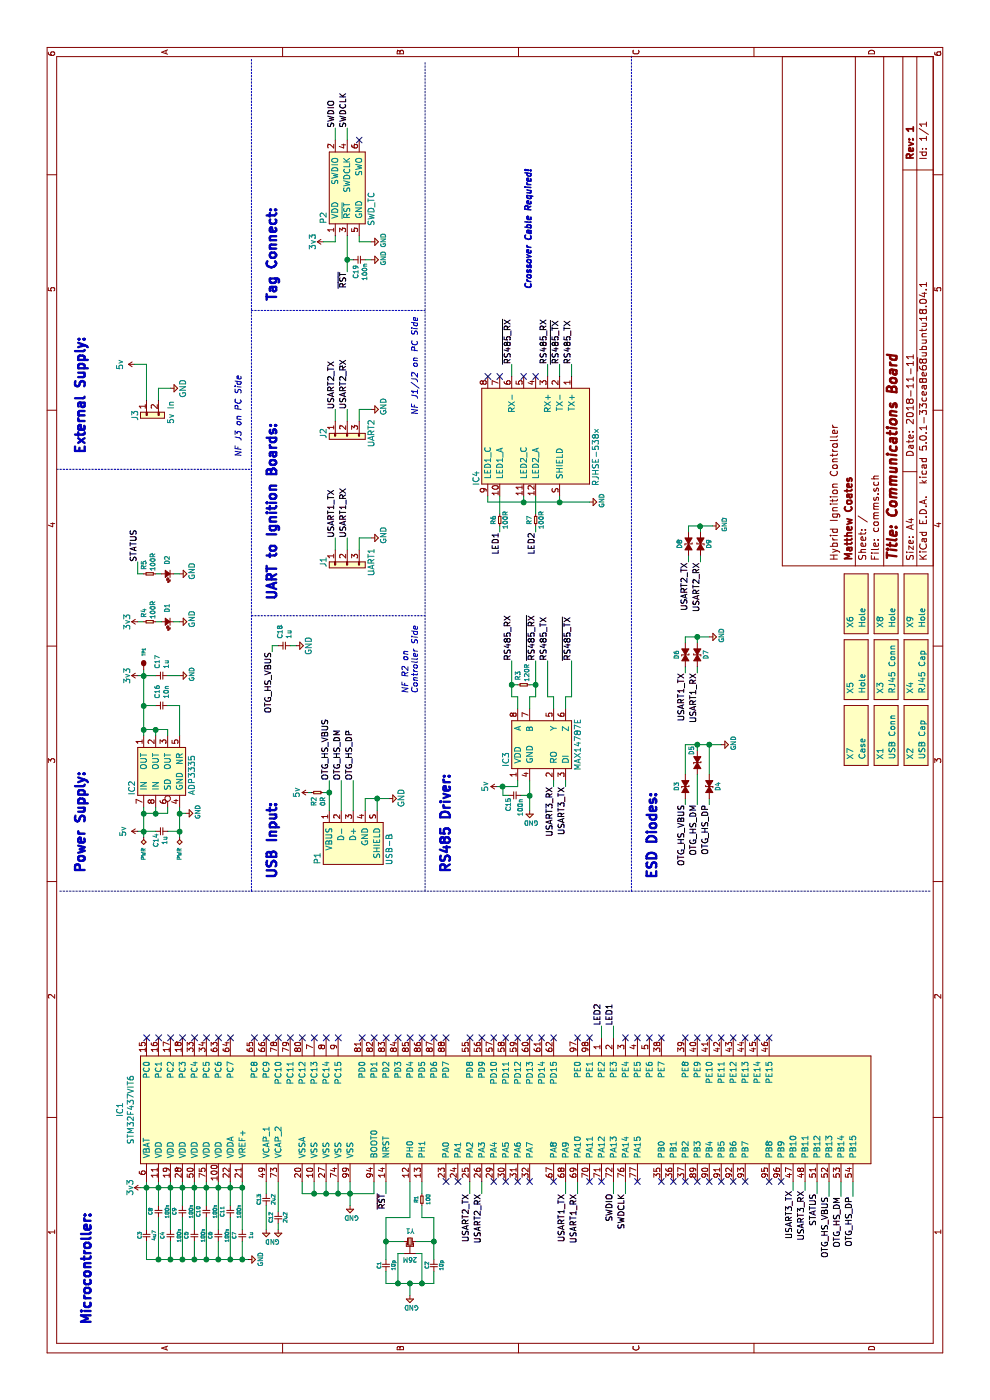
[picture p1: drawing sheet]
EESchema Schematic File Version 4
LIBS:comms-cache
EELAYER 26 0
EELAYER END
$Descr A4 11693 8268
encoding utf-8
Sheet 1 1
Title "Communications Board"
Date "2018-11-11"
Rev "1"
Comp "Matthew Coates"
Comment1 "Hybrid Ignition Controller"
Comment2 ""
Comment3 ""
Comment4 ""
$EndDescr
$Comp
L agg-kicad:MAX14787E IC3
U 1 1
P 5475 4525
F 0 "IC3" H 5350 4825 50  0000 C CNN
F 1 "MAX14787E" H 5475 4225 50  0000 C CNN
F 2 "agg:SOIC-8" H 5275 4125 50  0001 L CNN
F 3 "https://datasheets.maximintegrated.com/en/ds/MAX14784E-MAX14789E.pdf" H 5275 4025 50  0001 L CNN
F 4 "2528531" H 5275 3925 50  0001 L CNN "Farnell"
	1    5475 4525
	1    0    0    -1  
$EndComp
$Comp
L agg-kicad:RJHSE-538x IC4
U 1 1
P 8050 4475
F 0 "IC4" H 7700 4975 50  0000 C CNN
F 1 "RJHSE-538x" H 7875 3975 50  0000 C CNN
F 2 "agg:RJHSE-538X" H 7650 3875 50  0001 L CNN
F 3 "http://www.farnell.com/cad/2167247.pdf" H 7650 3775 50  0001 L CNN
F 4 "1462758" H 7650 3675 50  0001 L CNN "Farnell"
	1    8050 4475
	1    0    0    -1  
$EndComp
$Comp
L agg-kicad:USB-A P1
U 1 1
P 4625 2950
F 0 "P1" H 4725 3250 50  0000 C CNN
F 1 "USB-B" H 4650 2650 50  0000 C CNN
F 2 "agg:USB-B-SKT" H 4225 2550 50  0001 L CNN
F 3 "http://www.farnell.com/datasheets/2642536.pdf" H 4225 2450 50  0001 L CNN
F 4 "1753809" H 4225 2350 50  0001 L CNN "Farnell"
	1    4625 2950
	-1   0    0    -1  
$EndComp
$Comp
L agg-kicad:R R1
U 1 1
P 1625 3525
F 0 "R1" H 1675 3575 31  0000 C CNN
F 1 "100" H 1675 3475 31  0000 C CNN
F 2 "agg:0402" H 1625 3525 50  0001 C CNN
F 3 "" H 1625 3525 50  0001 C CNN
F 4 "9239111" H 1625 3525 31  0001 C CNN "Farnell"
	1    1625 3525
	1    0    0    -1  
$EndComp
$Comp
L agg-kicad:SMD_XTAL Y1
U 1 1
P 1325 3375
F 0 "Y1" H 1375 3465 39  0000 C CNN
F 1 "26M" H 1375 3225 39  0000 C CNN
F 2 "agg:XTAL-20x16" H 1375 3155 50  0001 C CNN
F 3 "" H 1325 3375 50  0001 C CNN
F 4 "2506952" H 1325 3375 60  0001 C CNN "Farnell"
	1    1325 3375
	0    1    1    0   
$EndComp
$Comp
L agg-kicad:C C2
U 1 1
P 1075 3625
F 0 "C2" H 1125 3685 31  0000 C CNN
F 1 "10p" H 1125 3565 31  0000 C CNN
F 2 "agg:0402" H 1075 3625 50  0001 C CNN
F 3 "" H 1075 3625 50  0001 C CNN
F 4 "2496790" H 1075 3625 60  0001 C CNN "Farnell"
	1    1075 3625
	1    0    0    -1  
$EndComp
$Comp
L agg-kicad:C C1
U 1 1
P 1075 3225
F 0 "C1" H 1125 3285 31  0000 C CNN
F 1 "10p" H 1125 3165 31  0000 C CNN
F 2 "agg:0402" H 1075 3225 50  0001 C CNN
F 3 "" H 1075 3225 50  0001 C CNN
F 4 "2496790" H 1075 3225 60  0001 C CNN "Farnell"
	1    1075 3225
	1    0    0    -1  
$EndComp
Text Label 1725 3225 2    47   ~ 0
~RST
$Comp
L agg-kicad:GND #PWR05
U 1 1
P 1625 2925
F 0 "#PWR05" H 1495 2965 50  0001 L CNN
F 1 "GND" H 1575 2825 39  0000 L CNN
F 2 "" H 1625 2925 60  0001 C CNN
F 3 "" H 1625 2925 60  0001 C CNN
	1    1625 2925
	0    1    1    0   
$EndComp
$Comp
L agg-kicad:C C13
U 1 1
P 1725 2225
F 0 "C13" H 1775 2165 31  0000 C CNN
F 1 "2u2" H 1775 2285 31  0000 C CNN
F 2 "agg:0402" H 1725 2225 50  0001 C CNN
F 3 "" H 1725 2225 50  0001 C CNN
F 4 "2362088" H 1725 2225 60  0001 C CNN "Farnell"
	1    1725 2225
	-1   0    0    1   
$EndComp
$Comp
L agg-kicad:C C12
U 1 1
P 1575 2325
F 0 "C12" H 1625 2265 31  0000 C CNN
F 1 "2u2" H 1625 2385 31  0000 C CNN
F 2 "agg:0402" H 1575 2325 50  0001 C CNN
F 3 "" H 1575 2325 50  0001 C CNN
F 4 "2362088" H 1575 2325 60  0001 C CNN "Farnell"
	1    1575 2325
	-1   0    0    1   
$EndComp
$Comp
L agg-kicad:GND #PWR03
U 1 1
P 1425 2225
F 0 "#PWR03" H 1295 2265 50  0001 L CNN
F 1 "GND" H 1375 2125 39  0001 C CNN
F 2 "" H 1425 2225 60  0000 C CNN
F 3 "" H 1425 2225 60  0000 C CNN
	1    1425 2225
	0    1    1    0   
$EndComp
$Comp
L agg-kicad:GND #PWR04
U 1 1
P 1425 2325
F 0 "#PWR04" H 1295 2365 50  0001 L CNN
F 1 "GND" H 1375 2225 39  0000 C CNN
F 2 "" H 1425 2325 60  0000 C CNN
F 3 "" H 1425 2325 60  0000 C CNN
	1    1425 2325
	0    1    1    0   
$EndComp
$Comp
L agg-kicad:C C7
U 1 1
P 1325 2025
F 0 "C7" H 1375 2095 31  0000 C CNN
F 1 "1u" H 1375 1955 31  0000 C CNN
F 2 "agg:0402" H 1325 2025 50  0001 C CNN
F 3 "" H 1325 2025 50  0001 C CNN
F 4 "2496814" H 1325 2025 60  0001 C CNN "Farnell"
	1    1325 2025
	1    0    0    -1  
$EndComp
$Comp
L agg-kicad:C C3
U 1 1
P 1325 1225
F 0 "C3" H 1375 1285 31  0000 C CNN
F 1 "4u7" H 1375 1165 31  0000 C CNN
F 2 "agg:0402" H 1325 1225 50  0001 C CNN
F 3 "" H 1325 1225 50  0001 C CNN
F 4 "2426952" H 1325 1225 31  0001 C CNN "Farnell"
	1    1325 1225
	1    0    0    -1  
$EndComp
$Comp
L agg-kicad:3v3 #PWR06
U 1 1
P 1775 1175
F 0 "#PWR06" H 1775 1285 50  0001 L CNN
F 1 "3v3" H 1775 1265 50  0000 C CNN
F 2 "" H 1775 1175 60  0000 C CNN
F 3 "" H 1775 1175 60  0000 C CNN
	1    1775 1175
	1    0    0    -1  
$EndComp
$Comp
L agg-kicad:C C11
U 1 1
P 1525 1925
F 0 "C11" H 1575 1995 31  0000 C CNN
F 1 "100n" H 1575 1855 31  0000 C CNN
F 2 "agg:0402" H 1525 1925 50  0001 C CNN
F 3 "" H 1525 1925 50  0001 C CNN
F 4 "2496771" H 1525 1925 60  0001 C CNN "Farnell"
	1    1525 1925
	1    0    0    -1  
$EndComp
$Comp
L agg-kicad:C C6
U 1 1
P 1325 1825
F 0 "C6" H 1375 1895 31  0000 C CNN
F 1 "100n" H 1375 1755 31  0000 C CNN
F 2 "agg:0402" H 1325 1825 50  0001 C CNN
F 3 "" H 1325 1825 50  0001 C CNN
F 4 "2496771" H 1325 1825 60  0001 C CNN "Farnell"
	1    1325 1825
	1    0    0    -1  
$EndComp
$Comp
L agg-kicad:C C10
U 1 1
P 1525 1725
F 0 "C10" H 1575 1795 31  0000 C CNN
F 1 "100n" H 1575 1655 31  0000 C CNN
F 2 "agg:0402" H 1525 1725 50  0001 C CNN
F 3 "" H 1525 1725 50  0001 C CNN
F 4 "2496771" H 1525 1725 60  0001 C CNN "Farnell"
	1    1525 1725
	1    0    0    -1  
$EndComp
$Comp
L agg-kicad:C C5
U 1 1
P 1325 1625
F 0 "C5" H 1375 1695 31  0000 C CNN
F 1 "100n" H 1375 1555 31  0000 C CNN
F 2 "agg:0402" H 1325 1625 50  0001 C CNN
F 3 "" H 1325 1625 50  0001 C CNN
F 4 "2496771" H 1325 1625 60  0001 C CNN "Farnell"
	1    1325 1625
	1    0    0    -1  
$EndComp
$Comp
L agg-kicad:C C9
U 1 1
P 1525 1525
F 0 "C9" H 1575 1595 31  0000 C CNN
F 1 "100n" H 1575 1455 31  0000 C CNN
F 2 "agg:0402" H 1525 1525 50  0001 C CNN
F 3 "" H 1525 1525 50  0001 C CNN
F 4 "2496771" H 1525 1525 60  0001 C CNN "Farnell"
	1    1525 1525
	1    0    0    -1  
$EndComp
$Comp
L agg-kicad:C C4
U 1 1
P 1325 1425
F 0 "C4" H 1375 1495 31  0000 C CNN
F 1 "100n" H 1375 1355 31  0000 C CNN
F 2 "agg:0402" H 1325 1425 50  0001 C CNN
F 3 "" H 1325 1425 50  0001 C CNN
F 4 "2496771" H 1325 1425 60  0001 C CNN "Farnell"
	1    1325 1425
	1    0    0    -1  
$EndComp
$Comp
L agg-kicad:C C8
U 1 1
P 1525 1325
F 0 "C8" H 1575 1395 31  0000 C CNN
F 1 "100n" H 1575 1255 31  0000 C CNN
F 2 "agg:0402" H 1525 1325 50  0001 C CNN
F 3 "" H 1525 1325 50  0001 C CNN
F 4 "2496771" H 1525 1325 60  0001 C CNN "Farnell"
	1    1525 1325
	1    0    0    -1  
$EndComp
$Comp
L agg-kicad:GND #PWR02
U 1 1
P 1175 2075
F 0 "#PWR02" H 1045 2115 50  0001 L CNN
F 1 "GND" H 1175 1975 39  0000 C CNN
F 2 "" H 1175 2075 60  0000 C CNN
F 3 "" H 1175 2075 60  0000 C CNN
	1    1175 2075
	1    0    0    -1  
$EndComp
Text Label 1725 5125 2    50   ~ 0
SWDIO
Text Label 1725 5225 2    50   ~ 0
SWDCLK
Text Label 1725 4725 2    50   ~ 0
USART1_TX
Text Label 1725 4825 2    50   ~ 0
USART1_RX
$Comp
L agg-kicad:GND #PWR01
U 1 1
P 875 3425
F 0 "#PWR01" H 745 3465 50  0001 L CNN
F 1 "GND" H 825 3325 39  0000 L CNN
F 2 "" H 875 3425 60  0001 C CNN
F 3 "" H 875 3425 60  0001 C CNN
	1    875  3425
	0    1    1    0   
$EndComp
Wire Wire Line
	1725 3525 1825 3525
Wire Wire Line
	1525 3225 1525 3425
Wire Wire Line
	1225 3475 1225 3525
Wire Wire Line
	1225 3525 975  3525
Wire Wire Line
	1225 3375 1225 3325
Wire Wire Line
	1225 3325 975  3325
Wire Wire Line
	975  3225 975  3325
Connection ~ 975  3325
Connection ~ 975  3525
Wire Wire Line
	975  3625 1075 3625
Wire Wire Line
	1525 3625 1325 3625
Wire Wire Line
	1525 3225 1325 3225
Wire Wire Line
	1075 3225 975  3225
Wire Wire Line
	975  3425 875  3425
Connection ~ 975  3425
Wire Wire Line
	1325 3375 1325 3225
Connection ~ 1325 3225
Wire Wire Line
	1325 3475 1325 3625
Connection ~ 1325 3625
Wire Wire Line
	1525 3625 1525 3525
Wire Wire Line
	1525 3525 1625 3525
Wire Wire Line
	1525 3425 1825 3425
Wire Wire Line
	1825 3225 1725 3225
Wire Wire Line
	1725 3125 1825 3125
Wire Wire Line
	1725 2525 1725 2625
Wire Wire Line
	1625 2925 1725 2925
Connection ~ 1725 2925
Wire Wire Line
	1825 2525 1725 2525
Wire Wire Line
	1825 2825 1725 2825
Connection ~ 1725 2825
Wire Wire Line
	1825 2725 1725 2725
Connection ~ 1725 2725
Wire Wire Line
	1825 2625 1725 2625
Connection ~ 1725 2625
Wire Wire Line
	1425 2325 1475 2325
Wire Wire Line
	1425 2225 1625 2225
Wire Wire Line
	1725 2225 1825 2225
Wire Wire Line
	1825 2325 1575 2325
Wire Wire Line
	1175 2075 1175 2025
Wire Wire Line
	1175 1225 1325 1225
Wire Wire Line
	1425 1225 1775 1225
Wire Wire Line
	1775 1175 1775 1225
Connection ~ 1775 1225
Wire Wire Line
	1625 1325 1775 1325
Wire Wire Line
	1425 1425 1775 1425
Connection ~ 1775 1325
Wire Wire Line
	1625 1525 1775 1525
Connection ~ 1775 1425
Wire Wire Line
	1425 1625 1775 1625
Connection ~ 1775 1525
Wire Wire Line
	1625 1725 1775 1725
Connection ~ 1775 1625
Wire Wire Line
	1425 1825 1775 1825
Connection ~ 1775 1725
Wire Wire Line
	1625 1925 1775 1925
Connection ~ 1775 1825
Wire Wire Line
	1425 2025 1775 2025
Connection ~ 1775 1925
Connection ~ 1775 2025
Wire Wire Line
	1525 1325 1175 1325
Connection ~ 1175 1325
Wire Wire Line
	1325 1425 1175 1425
Connection ~ 1175 1425
Wire Wire Line
	1525 1525 1175 1525
Connection ~ 1175 1525
Wire Wire Line
	1325 1625 1175 1625
Connection ~ 1175 1625
Wire Wire Line
	1325 1825 1175 1825
Connection ~ 1175 1825
Wire Wire Line
	1325 2025 1175 2025
Connection ~ 1175 2025
Wire Wire Line
	1525 1925 1175 1925
Connection ~ 1175 1925
Wire Wire Line
	1525 1725 1175 1725
Connection ~ 1175 1725
Wire Wire Line
	1825 5125 1725 5125
Wire Wire Line
	1825 5225 1725 5225
Wire Wire Line
	1825 4725 1725 4725
Wire Wire Line
	1825 4825 1725 4825
Wire Wire Line
	975  3325 975  3425
Wire Wire Line
	975  3525 975  3625
Wire Wire Line
	975  3425 975  3525
Wire Wire Line
	1325 3225 1175 3225
Wire Wire Line
	1325 3625 1175 3625
Wire Wire Line
	1725 2925 1725 3125
Wire Wire Line
	1725 2925 1825 2925
Wire Wire Line
	1725 2825 1725 2925
Wire Wire Line
	1725 2725 1725 2825
Wire Wire Line
	1725 2625 1725 2725
Wire Wire Line
	1775 1225 1825 1225
Wire Wire Line
	1775 1225 1775 1325
Wire Wire Line
	1775 1325 1825 1325
Wire Wire Line
	1775 1325 1775 1425
Wire Wire Line
	1775 1425 1825 1425
Wire Wire Line
	1775 1425 1775 1525
Wire Wire Line
	1775 1525 1825 1525
Wire Wire Line
	1775 1525 1775 1625
Wire Wire Line
	1775 1625 1825 1625
Wire Wire Line
	1775 1625 1775 1725
Wire Wire Line
	1775 1725 1825 1725
Wire Wire Line
	1775 1725 1775 1825
Wire Wire Line
	1775 1825 1825 1825
Wire Wire Line
	1775 1825 1775 1925
Wire Wire Line
	1775 1925 1825 1925
Wire Wire Line
	1775 1925 1775 2025
Wire Wire Line
	1775 2025 1825 2025
Wire Wire Line
	1175 1325 1175 1225
Wire Wire Line
	1175 1425 1175 1325
Wire Wire Line
	1175 1525 1175 1425
Wire Wire Line
	1175 1625 1175 1525
Wire Wire Line
	1175 1825 1175 1725
Wire Wire Line
	1175 2025 1175 1925
Wire Wire Line
	1175 1925 1175 1825
Wire Wire Line
	1175 1725 1175 1625
Text Label 1725 6825 2    50   ~ 0
STATUS
$Comp
L agg-kicad:STM32F4xxVxTx IC1
U 1 1
P 2425 4225
F 0 "IC1" H 2425 7450 50  0000 C CNN
F 1 "STM32F437VIT6" H 2425 7359 50  0000 C CNN
F 2 "agg:LQFP-100" H 1975 1025 50  0001 L CNN
F 3 "http://www.farnell.com/datasheets/2308533.pdf" H 1975 925 50  0001 L CNN
F 4 "2333377" H 1975 825 50  0001 L CNN "Farnell"
	1    2425 4225
	1    0    0    -1  
$EndComp
NoConn ~ 3025 1825
Text Label 1725 3925 2    50   ~ 0
USART2_TX
Wire Wire Line
	1725 3925 1825 3925
Wire Wire Line
	1825 4025 1725 4025
Wire Wire Line
	1825 6825 1725 6825
NoConn ~ 3025 6225
NoConn ~ 3025 6025
NoConn ~ 3025 5425
NoConn ~ 3025 5325
NoConn ~ 3025 5225
NoConn ~ 3025 4925
NoConn ~ 3025 4825
NoConn ~ 3025 4625
NoConn ~ 1825 6225
NoConn ~ 1825 6125
NoConn ~ 1825 5825
NoConn ~ 1825 5925
NoConn ~ 1825 6025
NoConn ~ 1825 5325
NoConn ~ 1825 5025
NoConn ~ 1825 4925
NoConn ~ 3025 4525
NoConn ~ 1825 4625
NoConn ~ 1825 4425
NoConn ~ 1825 4325
NoConn ~ 1825 4225
NoConn ~ 1825 4125
NoConn ~ 1825 3725
NoConn ~ 3025 3725
NoConn ~ 3025 3625
NoConn ~ 3025 3525
NoConn ~ 3025 3425
NoConn ~ 3025 3325
NoConn ~ 3025 3125
NoConn ~ 3025 3025
NoConn ~ 3025 2625
NoConn ~ 3025 2725
NoConn ~ 3025 2825
Text Label 1725 4025 2    50   ~ 0
USART2_RX
Text Notes 625  775  0    79   ~ 16
Microcontroller:
NoConn ~ 1825 5525
NoConn ~ 3025 4025
NoConn ~ 3025 4125
NoConn ~ 3025 4225
NoConn ~ 3025 4325
NoConn ~ 3025 4425
NoConn ~ 3025 6125
NoConn ~ 3025 3925
NoConn ~ 3025 5925
NoConn ~ 3025 1725
$Comp
L agg-kicad:3v3 #PWR013
U 1 1
P 6050 1150
F 0 "#PWR013" H 6050 1260 50  0001 L CNN
F 1 "3v3" H 6050 1240 50  0000 C CNN
F 2 "" H 6050 1150 60  0000 C CNN
F 3 "" H 6050 1150 60  0000 C CNN
	1    6050 1150
	1    0    0    -1  
$EndComp
$Comp
L agg-kicad:ADP3335 IC2
U 1 1
P 5250 1300
F 0 "IC2" H 5050 1500 50  0000 L CNN
F 1 "ADP3335" H 5050 1000 50  0000 L CNN
F 2 "agg:MSOP-8" H 5050 900 50  0001 L CNN
F 3 "" H 5650 900 50  0001 C CNN
F 4 "2067775" H 5050 800 50  0001 L CNN "Farnell"
	1    5250 1300
	1    0    0    -1  
$EndComp
$Comp
L agg-kicad:GND #PWR08
U 1 1
P 4900 1550
F 0 "#PWR08" H 4770 1590 50  0001 L CNN
F 1 "GND" H 4850 1450 39  0000 L CNN
F 2 "" H 4900 1550 60  0001 C CNN
F 3 "" H 4900 1550 60  0001 C CNN
	1    4900 1550
	1    0    0    -1  
$EndComp
$Comp
L agg-kicad:C C16
U 1 1
P 5800 1300
F 0 "C16" V 5812 1358 39  0000 L CNN
F 1 "10n" V 5887 1358 39  0000 L CNN
F 2 "agg:0603-L" H 5800 1300 50  0001 C CNN
F 3 "" H 5800 1300 50  0001 C CNN
F 4 "2496825" H 5800 1300 60  0001 C CNN "Farnell"
	1    5800 1300
	0    1    1    0   
$EndComp
$Comp
L agg-kicad:C C14
U 1 1
P 4750 1300
F 0 "C14" V 4750 1225 39  0000 C CNN
F 1 "1u" V 4825 1225 39  0000 C CNN
F 2 "agg:0603-L" H 4750 1300 50  0001 C CNN
F 3 "" H 4750 1300 50  0001 C CNN
F 4 "1865556" H 4750 1300 60  0001 C CNN "Farnell"
	1    4750 1300
	0    1    1    0   
$EndComp
$Comp
L agg-kicad:5v #PWR07
U 1 1
P 4750 1150
F 0 "#PWR07" H 4750 1260 50  0001 L CNN
F 1 "5v" H 4750 1274 50  0000 C CNN
F 2 "" H 4750 1150 50  0001 C CNN
F 3 "" H 4750 1150 50  0001 C CNN
	1    4750 1150
	1    0    0    -1  
$EndComp
$Comp
L agg-kicad:GND #PWR014
U 1 1
P 6050 1500
F 0 "#PWR014" H 5920 1540 50  0001 L CNN
F 1 "GND" H 6000 1400 39  0000 L CNN
F 2 "" H 6050 1500 60  0001 C CNN
F 3 "" H 6050 1500 60  0001 C CNN
	1    6050 1500
	1    0    0    -1  
$EndComp
$Comp
L agg-kicad:C C17
U 1 1
P 6050 1300
F 0 "C17" V 6062 1358 39  0000 L CNN
F 1 "1u" V 6137 1358 39  0000 L CNN
F 2 "agg:0603-L" H 6050 1300 50  0001 C CNN
F 3 "" H 6050 1300 50  0001 C CNN
F 4 "1865556" H 6050 1300 60  0001 C CNN "Farnell"
	1    6050 1300
	0    1    1    0   
$EndComp
$Comp
L agg-kicad:PWR #FLG01
U 1 1
P 4700 1200
F 0 "#FLG01" H 4700 1360 50  0001 C CNN
F 1 "PWR" V 4700 1288 31  0000 L CNN
F 2 "" H 4700 1200 50  0001 C CNN
F 3 "" H 4700 1200 50  0001 C CNN
	1    4700 1200
	0    -1   -1   0   
$EndComp
$Comp
L agg-kicad:PWR #FLG02
U 1 1
P 4700 1500
F 0 "#FLG02" H 4700 1660 50  0001 C CNN
F 1 "PWR" V 4700 1588 31  0000 L CNN
F 2 "" H 4700 1500 50  0001 C CNN
F 3 "" H 4700 1500 50  0001 C CNN
	1    4700 1500
	0    -1   -1   0   
$EndComp
Wire Wire Line
	5600 1400 5550 1400
Wire Wire Line
	5800 1500 5550 1500
Wire Wire Line
	5800 1400 5800 1500
Wire Wire Line
	5800 1200 5800 1300
Wire Wire Line
	6050 1150 6050 1200
Wire Wire Line
	4900 1400 4950 1400
Wire Wire Line
	4700 1200 4750 1200
Wire Wire Line
	4950 1300 4900 1300
Connection ~ 4900 1300
Wire Wire Line
	4700 1500 4750 1500
Wire Wire Line
	4900 1500 4900 1550
Wire Wire Line
	4750 1500 4750 1400
Wire Wire Line
	4750 1150 4750 1200
Connection ~ 4750 1200
Wire Wire Line
	6050 1500 6050 1400
Wire Wire Line
	5600 1400 5600 1300
Wire Wire Line
	5550 1300 5600 1300
Connection ~ 5600 1300
Connection ~ 5600 1200
Connection ~ 5800 1200
Connection ~ 6050 1200
Connection ~ 4900 1500
Wire Wire Line
	4900 1200 4900 1300
Connection ~ 4900 1200
Connection ~ 4750 1500
Wire Wire Line
	5550 1200 5600 1200
$Comp
L agg-kicad:LED D1
U 1 1
P 6500 1450
F 0 "D1" V 6550 1375 39  0000 R CNN
F 1 "LED" V 6505 1392 39  0001 R CNN
F 2 "agg:0603-LED" H 6500 1450 50  0001 C CNN
F 3 "" H 6500 1450 50  0001 C CNN
F 4 "2290328" V 6500 1450 60  0001 C CNN "Farnell"
	1    6500 1450
	0    -1   -1   0   
$EndComp
$Comp
L agg-kicad:GND #PWR016
U 1 1
P 6500 1500
F 0 "#PWR016" H 6370 1540 50  0001 L CNN
F 1 "GND" H 6450 1400 47  0000 L CNN
F 2 "" H 6500 1500 60  0001 C CNN
F 3 "" H 6500 1500 60  0001 C CNN
	1    6500 1500
	1    0    0    -1  
$EndComp
$Comp
L agg-kicad:GND #PWR018
U 1 1
P 6900 1500
F 0 "#PWR018" H 6770 1540 50  0001 L CNN
F 1 "GND" H 6850 1400 47  0000 L CNN
F 2 "" H 6900 1500 60  0001 C CNN
F 3 "" H 6900 1500 60  0001 C CNN
	1    6900 1500
	1    0    0    -1  
$EndComp
Wire Wire Line
	6500 1200 6500 1150
Wire Wire Line
	6500 1300 6500 1350
Wire Wire Line
	6500 1450 6500 1500
Wire Wire Line
	6900 1450 6900 1500
Wire Wire Line
	6900 1300 6900 1350
Wire Wire Line
	6900 1200 6900 1150
Wire Wire Line
	6900 1150 7000 1150
$Comp
L agg-kicad:3v3 #PWR015
U 1 1
P 6500 1150
F 0 "#PWR015" H 6500 1260 50  0001 L CNN
F 1 "3v3" H 6500 1240 50  0000 C CNN
F 2 "" H 6500 1150 60  0000 C CNN
F 3 "" H 6500 1150 60  0000 C CNN
	1    6500 1150
	1    0    0    -1  
$EndComp
Text Label 7000 1150 0    50   ~ 0
STATUS
Text Notes 4400 725  0    79   ~ 16
Power Supply:
Wire Wire Line
	4900 1300 4900 1400
Wire Wire Line
	4750 1200 4900 1200
Wire Wire Line
	4750 1200 4750 1300
Wire Wire Line
	5600 1300 5600 1200
Wire Wire Line
	5600 1200 5800 1200
Wire Wire Line
	5800 1200 6050 1200
Wire Wire Line
	6050 1200 6050 1300
Wire Wire Line
	4900 1500 4950 1500
Wire Wire Line
	4900 1200 4950 1200
Wire Wire Line
	4750 1500 4900 1500
Wire Wire Line
	6050 1200 6100 1200
$Comp
L agg-kicad:TESTPAD TP1
U 1 1
P 6100 1200
F 0 "TP1" H 6250 1200 24  0000 C CNN
F 1 "TESTPAD" H 6100 1125 50  0001 L CNN
F 2 "agg:TESTPAD" H 6100 1050 50  0001 L CNN
F 3 "" H 6100 1200 50  0001 C CNN
	1    6100 1200
	1    0    0    -1  
$EndComp
$Comp
L agg-kicad:R R4
U 1 1
P 6500 1200
F 0 "R4" V 6500 1125 39  0000 C CNN
F 1 "100R" V 6575 1100 39  0000 C CNN
F 2 "agg:0603" H 6500 1200 50  0001 C CNN
F 3 "" H 6500 1200 50  0001 C CNN
F 4 "2616742" V 6500 1200 50  0001 C CNN "Farnell"
	1    6500 1200
	0    -1   1    0   
$EndComp
$Comp
L agg-kicad:LED D2
U 1 1
P 6900 1450
F 0 "D2" V 6950 1375 39  0000 R CNN
F 1 "LED" V 6905 1392 39  0001 R CNN
F 2 "agg:0603-LED" H 6900 1450 50  0001 C CNN
F 3 "" H 6900 1450 50  0001 C CNN
F 4 "2290328" V 6900 1450 60  0001 C CNN "Farnell"
	1    6900 1450
	0    -1   -1   0   
$EndComp
$Comp
L agg-kicad:R R5
U 1 1
P 6900 1200
F 0 "R5" V 6900 1125 39  0000 C CNN
F 1 "100R" V 6975 1100 39  0000 C CNN
F 2 "agg:0603" H 6900 1200 50  0001 C CNN
F 3 "" H 6900 1200 50  0001 C CNN
F 4 "2616742" V 6900 1200 50  0001 C CNN "Farnell"
	1    6900 1200
	0    -1   1    0   
$EndComp
$Comp
L agg-kicad:SWD_TC P2
U 1 1
P 10125 2900
F 0 "P2" H 9875 3100 50  0000 C CNN
F 1 "SWD_TC" H 9950 2700 50  0000 C CNN
F 2 "agg:TC2030-NL" H 9825 2600 50  0001 L CNN
F 3 "" H 9731 3000 50  0001 C CNN
	1    10125 2900
	1    0    0    -1  
$EndComp
$Comp
L agg-kicad:C C19
U 1 1
P 9525 3050
F 0 "C19" V 9600 3150 39  0000 C CNN
F 1 "100n" V 9525 3150 39  0000 C CNN
F 2 "agg:0402" H 9525 3050 50  0001 C CNN
F 3 "" H 9525 3050 50  0001 C CNN
F 4 "2496771" H 9525 3050 60  0001 C CNN "Farnell"
	1    9525 3050
	0    -1   -1   0   
$EndComp
$Comp
L agg-kicad:3v3 #PWR026
U 1 1
P 9675 2700
F 0 "#PWR026" H 9675 2810 50  0001 L CNN
F 1 "3v3" H 9675 2790 50  0000 C CNN
F 2 "" H 9675 2700 60  0000 C CNN
F 3 "" H 9675 2700 60  0000 C CNN
	1    9675 2700
	1    0    0    -1  
$EndComp
$Comp
L agg-kicad:GND #PWR027
U 1 1
P 9675 3100
F 0 "#PWR027" H 9545 3140 50  0001 L CNN
F 1 "GND" H 9625 3000 39  0000 L CNN
F 2 "" H 9675 3100 60  0001 C CNN
F 3 "" H 9675 3100 60  0001 C CNN
	1    9675 3100
	1    0    0    -1  
$EndComp
NoConn ~ 10525 3000
Text Label 10625 2800 0    50   ~ 0
SWDIO
Text Label 10625 2900 0    50   ~ 0
SWDCLK
Text Label 9425 2900 2    50   ~ 0
~RST
$Comp
L agg-kicad:GND #PWR025
U 1 1
P 9525 3100
F 0 "#PWR025" H 9395 3140 50  0001 L CNN
F 1 "GND" H 9475 3000 39  0000 L CNN
F 2 "" H 9525 3100 60  0001 C CNN
F 3 "" H 9525 3100 60  0001 C CNN
	1    9525 3100
	1    0    0    -1  
$EndComp
Wire Wire Line
	9675 2700 9675 2800
Wire Wire Line
	9675 2800 9725 2800
Wire Wire Line
	9725 3000 9675 3000
Wire Wire Line
	9675 3000 9675 3100
Wire Wire Line
	10525 2800 10625 2800
Wire Wire Line
	10525 2900 10625 2900
Wire Wire Line
	9525 3050 9525 3100
Wire Wire Line
	9425 2900 9525 2900
Wire Wire Line
	9525 2900 9525 2950
Connection ~ 9525 2900
Text Notes 9175 2325 0    79   ~ 16
Tag Connect:
Wire Wire Line
	9525 2900 9725 2900
$Comp
L agg-kicad:CONN_01x02 J3
U 1 1
P 8250 1225
F 0 "J3" H 8225 1325 50  0000 C CNN
F 1 "5v In" H 8250 1025 50  0000 C CNN
F 2 "agg:S02B-PASK-2" H 8250 1225 50  0001 C CNN
F 3 "" H 8250 1225 50  0001 C CNN
F 4 "1830747" H 8250 1225 50  0001 C CNN "Farnell"
	1    8250 1225
	1    0    0    -1  
$EndComp
$Comp
L agg-kicad:GND #PWR021
U 1 1
P 8450 1425
F 0 "#PWR021" H 8320 1465 50  0001 L CNN
F 1 "GND" H 8450 1325 50  0000 C CNN
F 2 "" H 8450 1425 50  0001 C CNN
F 3 "" H 8450 1425 50  0001 C CNN
	1    8450 1425
	1    0    0    -1  
$EndComp
Wire Wire Line
	8350 1325 8450 1325
$Comp
L agg-kicad:5v #PWR022
U 1 1
P 8650 1125
F 0 "#PWR022" H 8650 1235 50  0001 L CNN
F 1 "5v" H 8650 1249 50  0000 C CNN
F 2 "" H 8650 1125 50  0001 C CNN
F 3 "" H 8650 1125 50  0001 C CNN
	1    8650 1125
	1    0    0    -1  
$EndComp
$Comp
L agg-kicad:GND #PWR024
U 1 1
P 6300 2475
F 0 "#PWR024" H 6170 2515 50  0001 L CNN
F 1 "GND" H 6300 2375 50  0000 C CNN
F 2 "" H 6300 2475 50  0001 C CNN
F 3 "" H 6300 2475 50  0001 C CNN
	1    6300 2475
	1    0    0    -1  
$EndComp
Text Notes 4350 2325 0    79   ~ 16
USB Input:
$Comp
L agg-kicad:GND #PWR011
U 1 1
P 5025 3250
F 0 "#PWR011" H 4895 3290 50  0001 L CNN
F 1 "GND" H 4950 3150 50  0000 L CNN
F 2 "" H 5025 3250 60  0001 C CNN
F 3 "" H 5025 3250 60  0001 C CNN
	1    5025 3250
	1    0    0    -1  
$EndComp
Wire Wire Line
	5025 3150 5025 3250
Wire Wire Line
	5025 3050 5025 3150
Connection ~ 5025 3150
$Comp
L agg-kicad:R R2
U 1 1
P 5075 2700
F 0 "R2" V 5150 2775 39  0000 C CNN
F 1 "0R" V 5075 2775 39  0000 C CNN
F 2 "agg:0603" H 5075 2700 50  0001 C CNN
F 3 "" H 5075 2700 50  0001 C CNN
F 4 "2122112" V 5075 2700 50  0001 C CNN "Farnell"
	1    5075 2700
	0    -1   -1   0   
$EndComp
$Comp
L agg-kicad:5v #PWR012
U 1 1
P 5075 2575
F 0 "#PWR012" H 5075 2685 50  0001 L CNN
F 1 "5v" H 5075 2675 50  0000 C CNN
F 2 "" H 5075 2575 50  0001 C CNN
F 3 "" H 5075 2575 50  0001 C CNN
	1    5075 2575
	1    0    0    -1  
$EndComp
Wire Wire Line
	4925 3050 5025 3050
Wire Wire Line
	4925 3150 5025 3150
Wire Wire Line
	8650 1225 8650 1125
$Comp
L agg-kicad:C C18
U 1 1
P 6300 2325
F 0 "C18" V 6312 2383 39  0000 L CNN
F 1 "1u" V 6387 2383 39  0000 L CNN
F 2 "agg:0603-L" H 6300 2325 50  0001 C CNN
F 3 "" H 6300 2325 50  0001 C CNN
F 4 "1865556" H 6300 2325 60  0001 C CNN "Farnell"
	1    6300 2325
	0    1    1    0   
$EndComp
Text Notes 7900 725  0    79   ~ 16
External Supply:
Text Notes 4400 3775 0    79   ~ 16
RS485 Driver:
Wire Notes Line
	4250 500  4250 7775
Wire Notes Line
	4250 2100 11200 2100
Wire Notes Line
	7775 475  7775 2100
$Comp
L agg-kicad:GND #PWR020
U 1 1
P 8275 3100
F 0 "#PWR020" H 8145 3140 50  0001 L CNN
F 1 "GND" H 8225 3000 47  0000 L CNN
F 2 "" H 8275 3100 60  0001 C CNN
F 3 "" H 8275 3100 60  0001 C CNN
	1    8275 3100
	1    0    0    -1  
$EndComp
Wire Wire Line
	8175 3000 8275 3000
Wire Wire Line
	8275 3000 8275 3100
Wire Wire Line
	8175 2900 8275 2900
Wire Wire Line
	8175 2800 8275 2800
$Comp
L agg-kicad:CONN_01x03 J2
U 1 1
P 8075 2800
F 0 "J2" H 8075 2900 50  0000 C CNN
F 1 "UART2" H 8075 2500 50  0000 C CNN
F 2 "agg:S03B-PASK-2" H 8075 2800 50  0001 C CNN
F 3 "" H 8075 2800 50  0001 C CNN
F 4 "1830748" H 8075 2800 60  0001 C CNN "Farnell"
	1    8075 2800
	1    0    0    -1  
$EndComp
$Comp
L agg-kicad:GND #PWR017
U 1 1
P 7200 3100
F 0 "#PWR017" H 7070 3140 50  0001 L CNN
F 1 "GND" H 7150 3000 47  0000 L CNN
F 2 "" H 7200 3100 60  0001 C CNN
F 3 "" H 7200 3100 60  0001 C CNN
	1    7200 3100
	1    0    0    -1  
$EndComp
Wire Wire Line
	7100 3000 7200 3000
Wire Wire Line
	7200 3000 7200 3100
Wire Wire Line
	7100 2900 7200 2900
Wire Wire Line
	7100 2800 7200 2800
$Comp
L agg-kicad:CONN_01x03 J1
U 1 1
P 7000 2800
F 0 "J1" H 7000 2900 50  0000 C CNN
F 1 "UART1" H 7000 2500 50  0000 C CNN
F 2 "agg:S03B-PASK-2" H 7000 2800 50  0001 C CNN
F 3 "" H 7000 2800 50  0001 C CNN
F 4 "1830748" H 7000 2800 60  0001 C CNN "Farnell"
	1    7000 2800
	1    0    0    -1  
$EndComp
Text Label 7200 2800 0    50   ~ 0
USART1_TX
Text Label 7200 2900 0    50   ~ 0
USART1_RX
Text Label 8275 2800 0    50   ~ 0
USART2_TX
Text Label 8275 2900 0    50   ~ 0
USART2_RX
Text Notes 6675 2325 0    79   ~ 16
UART to Ignition Boards:
Wire Notes Line
	4250 3550 11175 3550
Text Label 1700 7025 2    50   ~ 0
OTG_HS_DM
Text Label 1700 7125 2    50   ~ 0
OTG_HS_DP
Text Label 1700 6925 2    50   ~ 0
OTG_HS_VBUS
Wire Wire Line
	1700 6925 1825 6925
Wire Wire Line
	1700 7025 1825 7025
Wire Wire Line
	1700 7125 1825 7125
Text Label 5175 2850 0    50   ~ 0
OTG_HS_DM
Text Label 5175 2950 0    50   ~ 0
OTG_HS_DP
Text Label 5175 2750 0    50   ~ 0
OTG_HS_VBUS
Text Label 1750 6625 2    50   ~ 0
USART3_TX
Text Label 1750 6725 2    50   ~ 0
USART3_RX
Wire Wire Line
	1750 6625 1825 6625
Wire Wire Line
	1825 6725 1750 6725
NoConn ~ 3025 1625
NoConn ~ 3025 1525
NoConn ~ 3025 1425
NoConn ~ 3025 1325
NoConn ~ 3025 1225
NoConn ~ 3025 2125
NoConn ~ 3025 2225
NoConn ~ 3025 2325
NoConn ~ 3025 2425
NoConn ~ 3025 2525
NoConn ~ 3025 3225
NoConn ~ 3025 5525
NoConn ~ 3025 5725
NoConn ~ 3025 5825
NoConn ~ 1825 6425
NoConn ~ 1825 6525
NoConn ~ 1825 5625
NoConn ~ 1825 5725
NoConn ~ 1825 3825
$Comp
L agg-kicad:5v #PWR010
U 1 1
P 5125 4150
F 0 "#PWR010" H 5125 4260 50  0001 L CNN
F 1 "5v" H 5125 4250 50  0000 C CNN
F 2 "" H 5125 4150 50  0001 C CNN
F 3 "" H 5125 4150 50  0001 C CNN
	1    5125 4150
	1    0    0    -1  
$EndComp
Wire Wire Line
	5125 4325 5175 4325
$Comp
L agg-kicad:GND #PWR09
U 1 1
P 4925 4425
F 0 "#PWR09" H 4795 4465 50  0001 L CNN
F 1 "GND" H 4875 4325 39  0000 L CNN
F 2 "" H 4925 4425 60  0001 C CNN
F 3 "" H 4925 4425 60  0001 C CNN
	1    4925 4425
	0    1    1    0   
$EndComp
$Comp
L agg-kicad:C C15
U 1 1
P 5050 4350
F 0 "C15" V 5150 4425 39  0000 C CNN
F 1 "100n" V 5050 4450 39  0000 C CNN
F 2 "agg:0402" H 5050 4350 50  0001 C CNN
F 3 "" H 5050 4350 50  0001 C CNN
F 4 "2496771" H 5050 4350 60  0001 C CNN "Farnell"
	1    5050 4350
	0    -1   -1   0   
$EndComp
Wire Wire Line
	5175 4625 5125 4625
Wire Wire Line
	5175 4725 5125 4725
Text Label 6175 4775 0    50   ~ 0
~RS485_TX
Text Label 6175 4575 0    50   ~ 0
RS485_TX
Text Label 6175 4475 0    50   ~ 0
~RS485_RX
Text Label 6175 4275 0    50   ~ 0
RS485_RX
Wire Wire Line
	5775 4425 5875 4425
Wire Wire Line
	5775 4325 5875 4325
Text Label 5125 4725 2    50   ~ 0
USART3_TX
Text Label 5125 4625 2    50   ~ 0
USART3_RX
$Comp
L agg-kicad:R R3
U 1 1
P 5975 4325
F 0 "R3" V 5975 4250 39  0000 C CNN
F 1 "120R" V 6050 4225 39  0000 C CNN
F 2 "agg:0402" H 5975 4325 50  0001 C CNN
F 3 "" H 5975 4325 50  0001 C CNN
F 4 "2140682" V 5975 4325 50  0001 C CNN "Farnell"
	1    5975 4325
	0    -1   1    0   
$EndComp
Wire Wire Line
	5875 4325 5875 4275
Wire Wire Line
	5875 4275 5975 4275
Wire Wire Line
	6175 4475 5975 4475
Wire Wire Line
	5875 4475 5875 4425
Wire Wire Line
	5975 4425 5975 4475
Connection ~ 5975 4475
Wire Wire Line
	5975 4475 5875 4475
Wire Wire Line
	5975 4325 5975 4275
Connection ~ 5975 4275
Wire Wire Line
	5975 4275 6175 4275
Wire Wire Line
	5875 4575 6175 4575
Wire Wire Line
	5775 4625 5875 4625
Wire Wire Line
	5875 4775 6175 4775
Wire Wire Line
	5775 4725 5875 4725
Wire Wire Line
	5875 4725 5875 4775
Wire Wire Line
	5875 4575 5875 4625
Wire Wire Line
	4925 4425 5050 4425
Wire Wire Line
	5050 4350 5050 4425
Connection ~ 5050 4425
Wire Wire Line
	5050 4425 5175 4425
Wire Wire Line
	5050 4250 5050 4200
Wire Wire Line
	5050 4200 5125 4200
Wire Wire Line
	5125 4200 5125 4325
Connection ~ 5125 4200
Wire Wire Line
	5125 4150 5125 4200
Text Label 8650 4675 0    50   ~ 0
~RS485_TX
Text Label 8650 4775 0    50   ~ 0
RS485_TX
Text Label 8650 4275 0    50   ~ 0
~RS485_RX
Text Label 8650 4575 0    50   ~ 0
RS485_RX
Wire Wire Line
	8550 4775 8650 4775
Wire Wire Line
	8550 4675 8650 4675
Wire Wire Line
	8550 4575 8650 4575
Wire Wire Line
	8550 4275 8650 4275
NoConn ~ 8550 4475
NoConn ~ 8550 4375
NoConn ~ 8550 4175
NoConn ~ 8550 4075
$Comp
L agg-kicad:GND #PWR019
U 1 1
P 7500 4925
F 0 "#PWR019" H 7370 4965 50  0001 L CNN
F 1 "GND" H 7450 4825 39  0000 L CNN
F 2 "" H 7500 4925 60  0001 C CNN
F 3 "" H 7500 4925 60  0001 C CNN
	1    7500 4925
	1    0    0    -1  
$EndComp
Wire Wire Line
	7500 4675 7550 4675
Wire Wire Line
	7500 4675 7500 4925
$Comp
L agg-kicad:R R6
U 1 1
P 7300 4175
F 0 "R6" H 7350 4125 39  0000 C CNN
F 1 "100R" H 7350 4225 39  0000 C CNN
F 2 "agg:0603" H 7300 4175 50  0001 C CNN
F 3 "" H 7300 4175 50  0001 C CNN
F 4 "2616742" V 7300 4175 50  0001 C CNN "Farnell"
	1    7300 4175
	1    0    0    1   
$EndComp
Wire Wire Line
	7300 4175 7250 4175
$Comp
L agg-kicad:R R7
U 1 1
P 7300 4475
F 0 "R7" H 7350 4425 39  0000 C CNN
F 1 "100R" H 7350 4525 39  0000 C CNN
F 2 "agg:0603" H 7300 4475 50  0001 C CNN
F 3 "" H 7300 4475 50  0001 C CNN
F 4 "2616742" V 7300 4475 50  0001 C CNN "Farnell"
	1    7300 4475
	1    0    0    1   
$EndComp
Wire Wire Line
	7300 4475 7250 4475
Text Label 7250 4175 2    50   ~ 0
LED1
Text Label 7250 4475 2    50   ~ 0
LED2
Wire Wire Line
	7550 4075 7500 4075
Wire Wire Line
	7500 4075 7500 4375
Connection ~ 7500 4675
Wire Wire Line
	7400 4475 7550 4475
Wire Wire Line
	7400 4175 7550 4175
Text Label 3125 5125 0    50   ~ 0
LED1
Text Label 3125 5025 0    50   ~ 0
LED2
Wire Wire Line
	7550 4375 7500 4375
Connection ~ 7500 4375
Wire Wire Line
	7500 4375 7500 4675
Wire Wire Line
	3025 5025 3125 5025
Wire Wire Line
	3125 5125 3025 5125
$Comp
L agg-kicad:PART X7
U 1 1
P 5300 7200
F 0 "X7" H 5350 7300 50  0000 L CNN
F 1 "Case" H 5350 7200 50  0000 L CNN
F 2 "" H 5300 7200 50  0001 C CNN
F 3 "https://www.farnell.com/cad/1885404.pdf" H 5300 7200 50  0001 C CNN
F 4 "9287787" H 5300 7200 50  0001 C CNN "Farnell"
	1    5300 7200
	1    0    0    -1  
$EndComp
$Comp
L agg-kicad:PART X4
U 1 1
P 5850 7700
F 0 "X4" H 5900 7800 50  0000 L CNN
F 1 "RJ45 Cap" H 5900 7700 50  0000 L CNN
F 2 "" H 5850 7700 50  0001 C CNN
F 3 "" H 5850 7700 50  0001 C CNN
F 4 "125-7926" H 5850 7700 50  0001 C CNN "RS"
	1    5850 7700
	1    0    0    -1  
$EndComp
$Comp
L agg-kicad:PART X3
U 1 1
P 5850 7450
F 0 "X3" H 5900 7550 50  0000 L CNN
F 1 "RJ45 Conn" H 5900 7450 50  0000 L CNN
F 2 "" H 5850 7450 50  0001 C CNN
F 3 "" H 5850 7450 50  0001 C CNN
F 4 "111-6745" H 5850 7450 50  0001 C CNN "RS"
	1    5850 7450
	1    0    0    -1  
$EndComp
$Comp
L agg-kicad:PART X2
U 1 1
P 5300 7700
F 0 "X2" H 5350 7800 50  0000 L CNN
F 1 "USB Cap" H 5350 7700 50  0000 L CNN
F 2 "" H 5300 7700 50  0001 C CNN
F 3 "" H 5300 7700 50  0001 C CNN
F 4 "125-7930" H 5300 7700 50  0001 C CNN "RS"
	1    5300 7700
	1    0    0    -1  
$EndComp
$Comp
L agg-kicad:PART X1
U 1 1
P 5300 7450
F 0 "X1" H 5350 7550 50  0000 L CNN
F 1 "USB Conn" H 5350 7450 50  0000 L CNN
F 2 "" H 5300 7450 50  0001 C CNN
F 3 "" H 5300 7450 50  0001 C CNN
F 4 "122-3021" H 5300 7450 50  0001 C CNN "RS"
	1    5300 7450
	1    0    0    -1  
$EndComp
$Comp
L agg-kicad:PART X5
U 1 1
P 5850 7200
F 0 "X5" H 5900 7300 50  0000 L CNN
F 1 "Hole" H 5900 7200 50  0000 L CNN
F 2 "agg:M3_MOUNT" H 5850 7200 50  0001 C CNN
F 3 "" H 5850 7200 50  0001 C CNN
	1    5850 7200
	1    0    0    -1  
$EndComp
$Comp
L agg-kicad:PART X6
U 1 1
P 6400 7200
F 0 "X6" H 6450 7300 50  0000 L CNN
F 1 "Hole" H 6450 7200 50  0000 L CNN
F 2 "agg:M3_MOUNT" H 6400 7200 50  0001 C CNN
F 3 "" H 6400 7200 50  0001 C CNN
	1    6400 7200
	1    0    0    -1  
$EndComp
$Comp
L agg-kicad:PART X8
U 1 1
P 6400 7450
F 0 "X8" H 6450 7550 50  0000 L CNN
F 1 "Hole" H 6450 7450 50  0000 L CNN
F 2 "agg:M3_MOUNT" H 6400 7450 50  0001 C CNN
F 3 "" H 6400 7450 50  0001 C CNN
	1    6400 7450
	1    0    0    -1  
$EndComp
$Comp
L agg-kicad:PART X9
U 1 1
P 6400 7700
F 0 "X9" H 6450 7800 50  0000 L CNN
F 1 "Hole" H 6450 7700 50  0000 L CNN
F 2 "agg:M3_MOUNT" H 6400 7700 50  0001 C CNN
F 3 "" H 6400 7700 50  0001 C CNN
	1    6400 7700
	1    0    0    -1  
$EndComp
Wire Notes Line
	4250 5275 11225 5275
Text Notes 9275 4450 0    50   Italic 10
Crossover Cable Required!
Wire Wire Line
	8450 1425 8450 1325
Text Notes 8225 3500 0    50   Italic 0
NF J1/J2 on PC Side
Text Notes 7875 2025 0    50   Italic 0
NF J3 on PC Side
Wire Wire Line
	8350 1225 8650 1225
Text Notes 5900 3500 0    50   Italic 0
NF R2 on \nController Side
Wire Wire Line
	6300 2425 6300 2475
Text Label 6250 2275 2    50   ~ 0
OTG_HS_VBUS
NoConn ~ 3025 6425
NoConn ~ 3025 6325
NoConn ~ 3025 1925
Text Notes 4350 5500 0    79   ~ 16
ESD Diodes:
Wire Notes Line
	9100 2100 9100 3550
Wire Wire Line
	5075 2575 5075 2600
Wire Wire Line
	5075 2750 5075 2700
Wire Wire Line
	4925 2750 5075 2750
Wire Wire Line
	5075 2750 5175 2750
Connection ~ 5075 2750
Wire Wire Line
	4925 2850 5175 2850
Wire Wire Line
	4925 2950 5175 2950
Wire Wire Line
	6250 2275 6300 2275
Wire Wire Line
	6300 2275 6300 2325
Wire Notes Line
	6550 2100 6550 3550
Text Label 4975 5825 2    50   ~ 0
OTG_HS_DM
Text Label 4975 5925 2    50   ~ 0
OTG_HS_DP
Text Label 4975 5725 2    50   ~ 0
OTG_HS_VBUS
Text Label 6075 5725 2    50   ~ 0
USART1_TX
Text Label 6075 5825 2    50   ~ 0
USART1_RX
Text Label 7000 5750 2    50   ~ 0
USART2_TX
Text Label 7000 5850 2    50   ~ 0
USART2_RX
$Comp
L agg-kicad:ESD_DIODE D5
U 1 1
P 5325 5825
F 0 "D5" H 5425 5875 39  0000 C CNN
F 1 "ESD_DIODE" H 5275 5725 50  0001 L CNN
F 2 "agg:0402" H 5275 5625 50  0001 L CNN
F 3 "" H 5225 5825 50  0001 C CNN
F 4 "2368169" H 5275 5525 50  0001 L CNN "Farnell"
	1    5325 5825
	1    0    0    -1  
$EndComp
Wire Wire Line
	4975 5825 5225 5825
Wire Wire Line
	4975 5925 5025 5925
Wire Wire Line
	4975 5725 5025 5725
$Comp
L agg-kicad:GND #PWR023
U 1 1
P 5475 6025
F 0 "#PWR023" H 5345 6065 50  0001 L CNN
F 1 "GND" H 5425 5925 39  0000 L CNN
F 2 "" H 5475 6025 60  0001 C CNN
F 3 "" H 5475 6025 60  0001 C CNN
	1    5475 6025
	1    0    0    -1  
$EndComp
Wire Wire Line
	5225 5925 5475 5925
Wire Wire Line
	5475 5925 5475 6025
Wire Wire Line
	5425 5825 5475 5825
Wire Wire Line
	5475 5825 5475 5925
Connection ~ 5475 5925
Wire Wire Line
	5225 5725 5475 5725
Wire Wire Line
	5475 5725 5475 5825
Connection ~ 5475 5825
$Comp
L agg-kicad:ESD_DIODE D3
U 1 1
P 5125 5725
F 0 "D3" H 5125 5800 39  0000 C CNN
F 1 "ESD_DIODE" H 5075 5625 50  0001 L CNN
F 2 "agg:0402" H 5075 5525 50  0001 L CNN
F 3 "" H 5025 5725 50  0001 C CNN
F 4 "2368169" H 5075 5425 50  0001 L CNN "Farnell"
	1    5125 5725
	1    0    0    -1  
$EndComp
$Comp
L agg-kicad:ESD_DIODE D4
U 1 1
P 5125 5925
F 0 "D4" H 5125 6000 39  0000 C CNN
F 1 "ESD_DIODE" H 5075 5825 50  0001 L CNN
F 2 "agg:0402" H 5075 5725 50  0001 L CNN
F 3 "" H 5025 5925 50  0001 C CNN
F 4 "2368169" H 5075 5625 50  0001 L CNN "Farnell"
	1    5125 5925
	1    0    0    1   
$EndComp
$Comp
L agg-kicad:GND #PWR028
U 1 1
P 6375 5925
F 0 "#PWR028" H 6245 5965 50  0001 L CNN
F 1 "GND" H 6325 5825 39  0000 L CNN
F 2 "" H 6375 5925 60  0001 C CNN
F 3 "" H 6375 5925 60  0001 C CNN
	1    6375 5925
	1    0    0    -1  
$EndComp
$Comp
L agg-kicad:ESD_DIODE D6
U 1 1
P 6225 5725
F 0 "D6" H 6225 5800 39  0000 C CNN
F 1 "ESD_DIODE" H 6175 5625 50  0001 L CNN
F 2 "agg:0402" H 6175 5525 50  0001 L CNN
F 3 "" H 6125 5725 50  0001 C CNN
F 4 "2368169" H 6175 5425 50  0001 L CNN "Farnell"
	1    6225 5725
	1    0    0    -1  
$EndComp
$Comp
L agg-kicad:ESD_DIODE D7
U 1 1
P 6225 5825
F 0 "D7" H 6225 5900 39  0000 C CNN
F 1 "ESD_DIODE" H 6175 5725 50  0001 L CNN
F 2 "agg:0402" H 6175 5625 50  0001 L CNN
F 3 "" H 6125 5825 50  0001 C CNN
F 4 "2368169" H 6175 5525 50  0001 L CNN "Farnell"
	1    6225 5825
	1    0    0    1   
$EndComp
Wire Wire Line
	6075 5825 6125 5825
Wire Wire Line
	6125 5725 6075 5725
Wire Wire Line
	6325 5825 6375 5825
Wire Wire Line
	6375 5825 6375 5925
Wire Wire Line
	6325 5725 6375 5725
Wire Wire Line
	6375 5725 6375 5825
Connection ~ 6375 5825
$Comp
L agg-kicad:GND #PWR029
U 1 1
P 7300 5950
F 0 "#PWR029" H 7170 5990 50  0001 L CNN
F 1 "GND" H 7250 5850 39  0000 L CNN
F 2 "" H 7300 5950 60  0001 C CNN
F 3 "" H 7300 5950 60  0001 C CNN
	1    7300 5950
	1    0    0    -1  
$EndComp
$Comp
L agg-kicad:ESD_DIODE D8
U 1 1
P 7150 5750
F 0 "D8" H 7150 5825 39  0000 C CNN
F 1 "ESD_DIODE" H 7100 5650 50  0001 L CNN
F 2 "agg:0402" H 7100 5550 50  0001 L CNN
F 3 "" H 7050 5750 50  0001 C CNN
F 4 "2368169" H 7100 5450 50  0001 L CNN "Farnell"
	1    7150 5750
	1    0    0    -1  
$EndComp
$Comp
L agg-kicad:ESD_DIODE D9
U 1 1
P 7150 5850
F 0 "D9" H 7150 5925 39  0000 C CNN
F 1 "ESD_DIODE" H 7100 5750 50  0001 L CNN
F 2 "agg:0402" H 7100 5650 50  0001 L CNN
F 3 "" H 7050 5850 50  0001 C CNN
F 4 "2368169" H 7100 5550 50  0001 L CNN "Farnell"
	1    7150 5850
	1    0    0    1   
$EndComp
Wire Wire Line
	7000 5850 7050 5850
Wire Wire Line
	7050 5750 7000 5750
Wire Wire Line
	7250 5850 7300 5850
Wire Wire Line
	7300 5850 7300 5950
Wire Wire Line
	7250 5750 7300 5750
Wire Wire Line
	7300 5750 7300 5850
Connection ~ 7300 5850
$EndSCHEMATC
